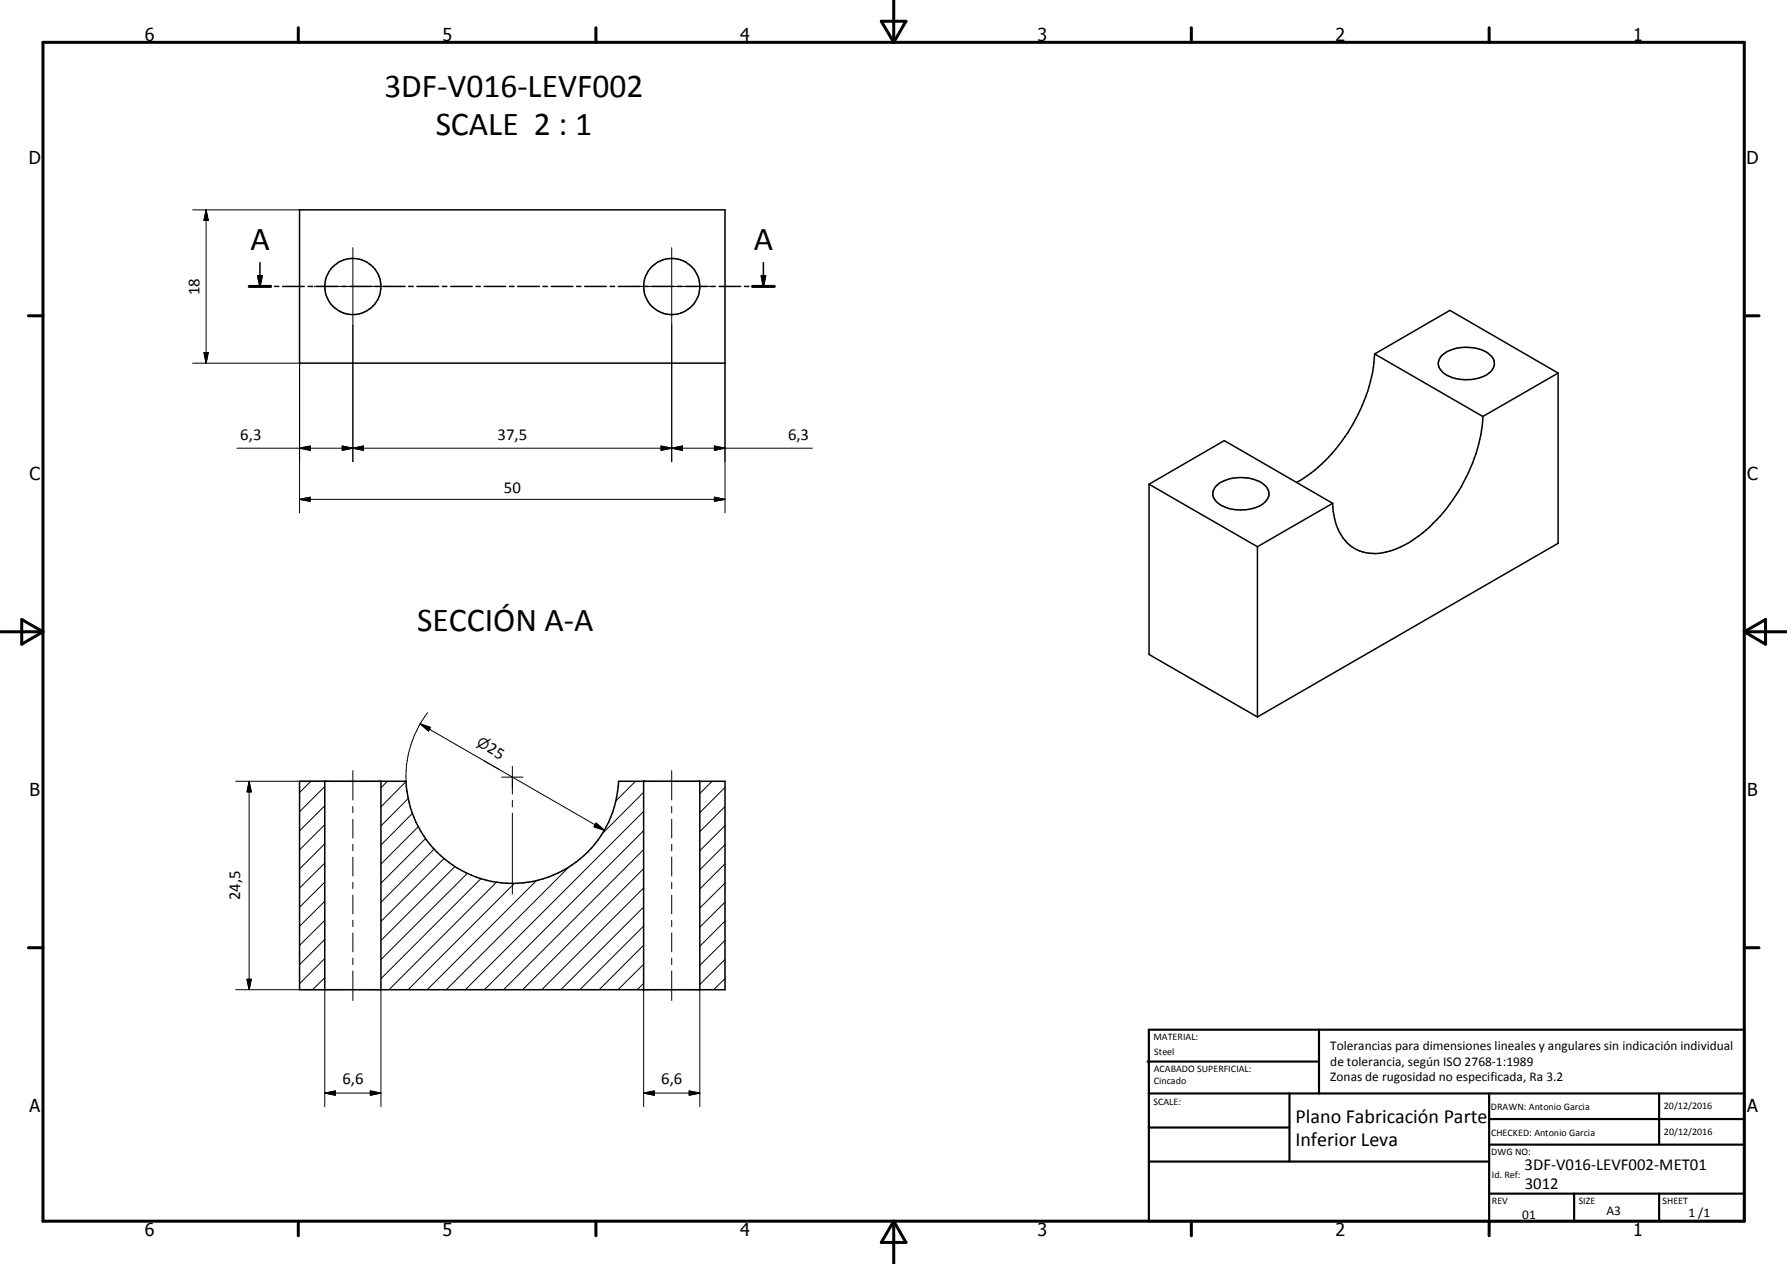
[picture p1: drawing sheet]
<svg xmlns="http://www.w3.org/2000/svg" width="420mm" height="297mm" viewBox="0 0 420 297" stroke-linecap="round" stroke-linejoin="round" font-family="sans-serif">
<g fill="none" stroke="#000" stroke-width=".35">
<path d="M70.4 49.3h100.1v36h-100.1zM58.6 67.3h5.1M60.6 64.8h1l-.5 2.5zM61.1 61.7v5.6M64.5 67.3h1.1M66.5 67.3h5M72.4 67.3h1.1M74.4 67.3h5M80.3 67.3h1.1M82.2 67.3h5.1M88.2 67.3h1.1M90.1 67.3h5.1"/>
<path d="M96.1 67.3h1M98 67.3h5.1M104 67.3h1.1M105.9 67.3h5.1M111.9 67.3h1M113.8 67.3h5.1M119.8 67.3h1.1M121.7 67.3h5.1M127.7 67.3h1M129.6 67.3h5.1M135.6 67.3h1M137.5 67.3h5.1"/>
<path d="M143.5 67.3h1M145.4 67.3h5.1M151.3 67.3h1.1M153.3 67.3h5.1M159.2 67.3h1.1M161.2 67.3h5.1M167.2 67.3h1M169.1 67.3h5M175 67.3h1.1M176.9 67.3h5.2M179 64.8h1l-.5 2.5zM179.5 61.7v5.6"/>
<path d="M323.2 83.2l25.4 14.7M323.2 83.2l17.7-10.3 25.4 14.8M323.2 83.2a39.2 39.2 0 0 1-17.5 29.7l-.9 .5M338.8 83.7a9 9 0 0 1 8-1.9 5.2 5.2 0 0 1 4.5 3.2 3.6 3.6 0 0 1-3.1 3.7 9.4 9.4 0 0 1-9.2-1.5 2.41 2.41 0 0 1-.2-3.5zM348.6 97.9a39.8 39.8 0 0 1-15 28 16.8 16.8 0 0 1-11.8 4.1 9.1 9.1 0 0 1-7.5-6.4l-.8-3.4-.2-1.9M366.3 87.7l-17.7 10.2M366.3 87.7v40l-70.7 40.8M270.2 113.8l17.7-10.3 25.4 14.8M270.2 113.8l25.4 14.7M270.2 113.8v40l25.4 14.7M285.8 114.3a9.1 9.1 0 0 1 8.5-1.8 5 5 0 0 1 4 3.1 3.3 3.3 0 0 1-2.1 3.3 9.7 9.7 0 0 1-10.2-1 2.52 2.52 0 0 1-.2-3.6zM313.3 118.3l-17.7 10.2"/>
<path d="M295.6 128.5v40M70.4 183.6h25.1a25 25 0 0 0 24.9 24 25 25 0 0 0 25-24h25.1v49h-100.1zM76.4 183.6v49M89.6 183.6v49M151.3 183.6v49M164.5 183.6v49"/>
<circle cx="83" cy="67.3" r="6.6"/>
<circle cx="157.9" cy="67.3" r="6.6"/>
</g>
<g fill="none" stroke="#000" stroke-width=".71">
<path d="M10.1 9.9h400v277.1h-400zM70.1 6.5v3.4M140.1 6.5v3.4M207.2 5h5.8l-2.9 4.9zM210.1 0v9.9M280.1 6.5v3.4M350.1 6.5v3.4M6.7 74.2h3.4M58.6 67.3h5.1M176.9 67.3h5.2M410.1 74.2h3.5M.1 148.5h10"/>
<path d="M5.1 145.6l5 2.9-5 2.9zM410.1 148.5h10M410.1 148.5l5-2.9v5.8zM6.7 222.7h3.4M410.1 222.7h3.5M70.1 287v3.4M140.1 287v3.4M210.1 287v10M210.1 287l2.9 5h-5.8zM280.1 287v3.4M350.1 287v3.4"/>
</g>
<g fill="none" stroke="#000" stroke-width=".51">
<path d="M269.8 249.5h40.3M270.1 242h140v45h-140zM270.1 257h140M303.2 257v16M310.1 242v15M350.1 257v30M390.1 257v12M270.1 265h33.1M270.1 273h80M350.1 269h60M350.1 263h60M350.1 280.5h60"/>
<path d="M370.1 280.5v6.5M390.1 280.5v6.5"/>
</g>
<g fill="#000">
<path d="M48.5 49.3l.5 2.5h-1zM60.6 64.8h1l-.5 2.5zM179 64.8h1l-.5 2.5zM48 82.8h1l-.5 2.5zM70.4 117.3l2.5-.5v1zM70.4 105.3l2.5-.5v1zM80.5 104.8l2.5 .5-2.5 .5zM83 105.3l2.5-.5v1zM155.4 104.8l2.5 .5-2.5 .5zM157.9 105.3l2.5-.5v1zM168 116.8l2.5 .5-2.5 .5zM168 104.8l2.5 .5-2.5 .5z"/>
<path d="M98.8 170.1l2.4 .8-.5 .9zM58.6 183.6l.5 2.5h-1zM140.2 193.4l1.9 1.7-2.4-.8zM58.1 230.1h1l-.5 2.5zM76.4 256.9l2.5-.5v1zM87.1 256.4l2.5 .5-2.5 .5zM151.3 256.9l2.5-.5v1zM162 256.4l2.5 .5-2.5 .5z"/>
</g>
<g fill="none" stroke="#000" stroke-width=".24">
<path d="M45.3 49.3h25.1M48.5 49.3l.5 2.5h-1zM48.5 49.3v36M83 58.2v50.3M157.9 58.2v50.3M73.9 67.3h18.2M148.8 67.3h18.2M45.3 85.3h25.1v35.2M48 82.8h1l-.5 2.5zM170.5 85.3v35.2M55.7 105.3h135.3M70.4 117.3l2.5-.5v1z"/>
<path d="M70.4 105.3l2.5-.5v1zM70.4 117.3h100.1M80.5 104.8l2.5 .5-2.5 .5zM80.5 104.8l5 1v-1l-5 1zM83 105.3l2.5-.5v1zM155.4 104.8l2.5 .5-2.5 .5zM155.4 104.8l5 1v-1l-5 1zM157.9 105.3l2.5-.5v1zM168 116.8l2.5 .5-2.5 .5zM168 104.8l2.5 .5-2.5 .5zM98.8 170.1l2.4 .8-.5 .9zM98.8 170.1l43.3 25"/>
<path d="M100.5 167.5a25.1 25.1 0 0 0-5 16.1M113.7 178.7l3.6 2.1M55.4 183.6h21M58.6 183.6l.5 2.5h-1zM58.6 183.6v49M73.1 183.6l-2.7 2.7M76.4 198.3l-6 5.9M76.4 193.8l-6 5.9M76.4 189.4l-6 5.8M76.4 184.8l-6 6M83 181.1v6.9M83 189.5v1.5"/>
<path d="M83 192.5v4.4M83 198.4v1.5M91.1 183.6l-1.5 1.5M95.5 183.7l-5.9 5.9M96 187.6l-6.4 6.5M97 191.1l-7.4 7.5M98.4 194.2l-8.8 8.9M100.1 197l-10.5 10.6M102.1 199.5l-12.5 12.5M117.9 182.6h5.1M120.5 180.1v6.5M120.5 188.1v1.5"/>
<path d="M120.5 191.1v19M140.2 193.4l1.9 1.7-2.4-.8zM149.4 183.6l-4.7 4.7M151.3 199.6l-32.9 33M151.3 195.2l-37.4 37.4M151.3 190.7l-41.9 41.9M151.3 186.2l-9.8 9.8M157.9 181.1v6.9M157.9 189.5v1.5M157.9 192.5v4.4M157.9 198.4v1.5M167.4 183.6l-2.9 2.9"/>
<path d="M170.5 198.5l-6 5.9M170.5 194l-6 5.9M170.5 189.5l-6 6M170.5 185l-6 6M76.4 216.3l-6 5.9M76.4 211.8l-6 5.9M76.4 207.3l-6 5.9M76.4 202.8l-6 5.9M83 201.4v4.5M83 207.3v1.5M83 210.4v4.4M83 216.3v1.5"/>
<path d="M83 219.2v4.5M104.4 201.7l-14.8 14.8M107 203.6l-17.4 17.4M109.9 205.2l-20.3 20.3M113.1 206.5l-23.5 23.5M116.7 207.3l-25.2 25.3M121 207.6l-25 25M126.1 206.9l-25.7 25.7M133.9 203.6l-29 29M151.3 217.6l-15 15M151.3 213.1l-19.4 19.5M151.3 208.7l-23.9 23.9"/>
<path d="M151.3 204.1l-28.4 28.5M157.9 201.4v4.5M157.9 207.3v1.5M157.9 210.4v4.4M157.9 216.3v1.5M157.9 219.2v4.5M170.5 203l-6 5.9M170.5 216.5l-6 5.9M170.5 212l-6 5.9M170.5 207.5l-6 5.9M55.4 232.6h21v27.5M58.1 230.1h1l-.5 2.5z"/>
<path d="M76.4 225.3l-6 5.9M76.4 220.8l-6 5.9M76.4 229.7l-2.9 2.9M83 225.2v1.5M83 228.2v6.9M89.6 232.6v27.5M151.3 231.1l-1.5 1.5M151.3 226.6l-6 6M151.3 222.1l-10.4 10.5M151.3 232.6v27.5M157.9 225.2v1.5M157.9 228.2v6.9"/>
<path d="M164.5 232.6v27.5M170.5 230l-2.7 2.6M170.5 225.5l-6 5.9M170.5 221l-6 5.9M76.4 256.9l2.5-.5v1zM76.4 256.9h13.2M87.1 256.4l2.5 .5-2.5 .5zM151.3 256.9l2.5-.5v1zM151.3 256.9h13.2M162 256.4l2.5 .5-2.5 .5z"/>
</g>
<g font-size="7.9">
<text x="90.4" y="22.7">3DF-V016-LEVF002</text>
<text x="102.4" y="31.7">SCALE 2 : 1</text>
<text x="58.9" y="58.8">A</text>
<text x="177.2" y="58.8">A</text>
<text x="98.1" y="148.3">SECCIÓN A-A</text>
</g>
<g font-size="4.7">
<text x="304.6" y="263.9">Plano Fabricación Parte</text>
<text x="304.6" y="269.3">Inferior Leva</text>
</g>
<g font-size="4.2">
<text x="34" y="9.6">6</text>
<text x="104" y="9.6">5</text>
<text x="174" y="9.6">4</text>
<text x="244" y="9.6">3</text>
<text x="314" y="9.6">2</text>
<text x="384" y="9.6">1</text>
<text x="6.8" y="38.7">D</text>
<text x="410.6" y="38.7">D</text>
<text x="7" y="112.9">C</text>
<text x="410.8" y="112.9">C</text>
<text x="7" y="187.1">B</text>
<text x="410.8" y="187.1">B</text>
<text x="7" y="261.4">A</text>
<text x="410.8" y="261.4">A</text>
<text x="34" y="290.4">6</text>
<text x="104" y="290.4">5</text>
<text x="174" y="290.4">4</text>
<text x="244" y="290.4">3</text>
<text x="314" y="290.4">2</text>
<text x="384" y="290.4">1</text>
</g>
<g font-size="3.9">
<text x="46.9" y="69.3" transform="rotate(-90 46.9 69.3)">18</text>
<text x="56.5" y="103.3">6,3</text>
<text x="117" y="103.3">37,5</text>
<text x="185.3" y="103.3">6,3</text>
<text x="118.5" y="115.8">50</text>
<text x="114.3" y="176.6" transform="rotate(30 114.3 176.6)">25</text>
<text x="56.5" y="211.6" transform="rotate(-90 56.5 211.6)">24,5</text>
<text x="80.5" y="254.8">6,6</text>
<text x="155.5" y="254.8">6,6</text>
<text x="358.5" y="275">3DF-V016-LEVF002-MET01</text>
<text x="358.5" y="279.4">3012</text>
</g>
<text font-size="3.3" x="111.9" y="175.2" transform="rotate(30 111.9 175.2)">⌀</text>
<g font-size="3.1">
<text x="312.7" y="246.8">Tolerancias para dimensiones lineales y angulares sin indicación individual</text>
<text x="312.7" y="250.4">de tolerancia, según ISO 2768-1:1989</text>
<text x="312.7" y="254">Zonas de rugosidad no especificada, Ra 3.2</text>
<text x="357.9" y="286.4">01</text>
<text x="377.7" y="285.6">A3</text>
<text x="397" y="285.9">1 /1</text>
</g>
<g font-size="2.4">
<text x="271.2" y="244.4">MATERIAL:</text>
<text x="271.3" y="252">ACABADO SUPERFICIAL:</text>
<text x="271.4" y="247.9">Steel</text>
<text x="271.3" y="254.6">Cincado</text>
<text x="271.2" y="259.7">SCALE:</text>
<text x="350.6" y="260.9">DRAWN: Antonio Garcia</text>
<text x="391.2" y="260.6">20/12/2016</text>
<text x="350.6" y="267">CHECKED: Antonio Garcia</text>
<text x="391.2" y="266.7">20/12/2016</text>
<text x="350.6" y="271.4">DWG NO:</text>
<text x="350.8" y="276.9">Id. Ref:</text>
<text x="350.8" y="282.8">REV</text>
<text x="371.2" y="282.9">SIZE</text>
<text x="390.9" y="282.9">SHEET</text>
</g>
</svg>
